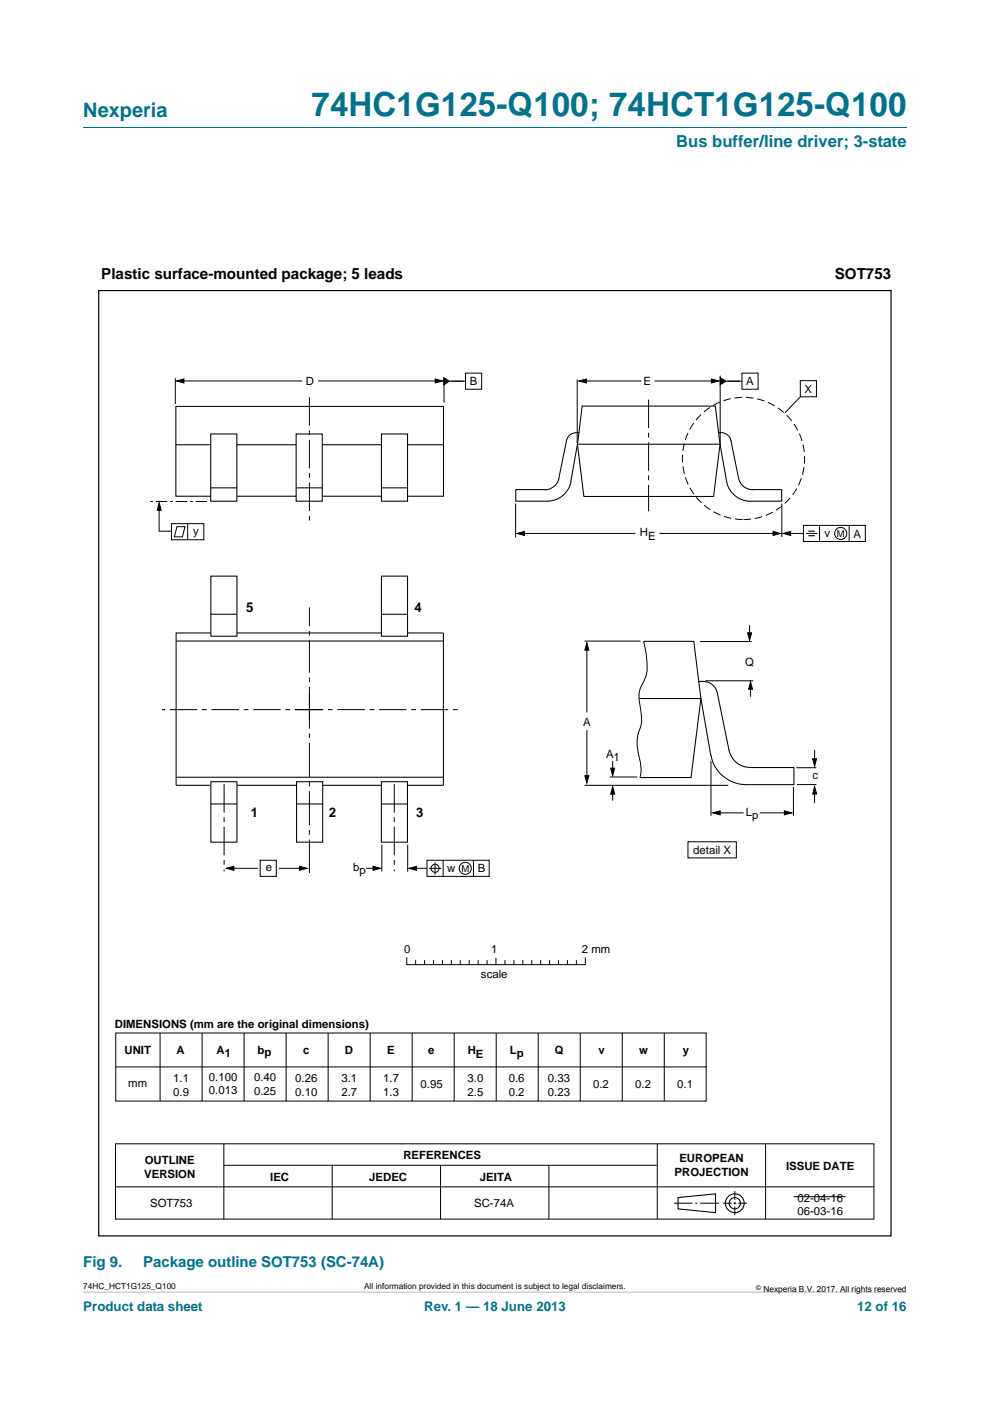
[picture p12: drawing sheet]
<svg xmlns="http://www.w3.org/2000/svg" width="210mm" height="297mm" viewBox="0 0 210 297" stroke-linecap="round" stroke-linejoin="round" font-family="sans-serif">
<path d="M17.7 273.9l174.6 .1z" fill="#00718a"/>
<path d="M17.7 27h174.6" fill="none" stroke="#00718a" stroke-width=".21"/>
<g fill="none" stroke="#000" stroke-width=".21">
<path d="M98.7 79.1h3.5v3.4h-3.5zM152.8 79.6v14.5M157.4 79.1h3.4v3.4h-3.4zM37.2 80.2v5.5M38.4 80.8h25.7M67.5 80.8h25.5M94.2 80.3v5.1M94.7 80.8h4M122.4 80.4v13.5M123.5 80.8h12.5M138.8 80.8h12.9M153.3 80.8h4"/>
<path d="M169.7 80.7h3.5v3.4h-3.5zM169.7 84.1l-3.2 3.4M33.7 107.1v5.5h2.7M36.4 111h6.8v3.4h-6.8zM37.5 111.7h1.7l-.5 2.1h-1.7zM39.8 111v3.4M109.4 106.8v7.2M110.5 113.1h24.3M139.9 113.1h24.7M165.8 106.8v7M167 113.1h3.4M170.4 111.4h13.1v3.4h-13.1z"/>
<path d="M171 113.1h2.3M173.8 111.4v3.4M180.1 111.4v3.4M124 135.9h11.9M124.5 137.5v13.6M136.5 136a17.6 17.6 0 0 1 .5 7.3l-.8 1.8a5.3 5.3 0 0 0-.5 3.9l.2 1.5a7.4 7.4 0 0 1-.5 5.1 11 11 0 0 0 .4 5.9 6.6 6.6 0 0 1 0 3.3M148.4 136h11M159 132.5v2.5M124.5 154.8v10.3M149.6 144.3h10.2M159.2 145.3v2.4M172.8 159v3"/>
<path d="M81 179.1v5.7M86.5 179.1v5.7M124 166.5h30.5M129.4 164.7h5.8M129.9 161.4v2.6M129.9 167.8v2M145.9 178.5h10.3v3.4h-10.3zM150.8 161.4v11.6M152.1 172.3h5.6M161.2 172.3h5.7M168.3 166.9v6M172.8 167.7v2.6"/>
<path d="M173.1 162.8h-4.2M173.2 166.3h-4.2M48.9 184.1h5.8M55.2 182.4h3.4v3.4h-3.4zM59.1 184.1h5.2M77.7 184.1h2.2M87.6 184.1h3M90.6 182.4h13.2v3.4h-13.2zM91 184.1h2.6M92.3 182.8v2.6M94 182.4v3.4M100.4 182.4v3.4"/>
<path d="M86.3 203.1v1.4h37.8v-1.4M88.2 203.7v.8M90 203.7v.8M91.9 203.7v.8M93.8 203.7v.8M95.7 203.7v.8M97.6 203.7v.8M99.5 203.7v.8M101.4 203.7v.8M103.3 203.7v.8M105.2 203.2v1.3M107.1 203.7v.8"/>
<path d="M109 203.7v.8M110.9 203.7v.8M112.8 203.7v.8M114.7 203.7v.8M116.6 203.7v.8M118.5 203.7v.8M120.4 203.7v.8M122.3 203.7v.8M24.5 251.6h160.9M24.5 242.5h160.9v16h-160.9zM47.5 242.5v16M47.5 247.1h91.8"/>
<path d="M70.5 247.1v11.4M93.4 247.1v11.4M116.4 247.1v11.4M139.4 242.5v16M143 255.1h3.9M147.5 255.1h.4M148.5 255.1h4M153.3 255.1h1.9M155.6 255.1h.5M155.9 252.5v1.9M155.9 254.8v.6M155.9 255.8v1.8"/>
<path d="M156.6 255.1h1.8M162.4 242.5v16"/>
<circle cx="178.3" cy="113.1" r="1.28"/>
<circle cx="92.3" cy="184.1" r=".86"/>
<circle cx="98.7" cy="184.1" r="1.28"/>
</g>
<g fill="none" stroke="#000" stroke-width=".23">
<path d="M143.8 253.9l8-.8v4l-8-.8z"/>
<circle cx="155.9" cy="255.1" r="1.99"/>
<circle cx="155.9" cy="255.1" r="1.2"/>
</g>
<g fill="#000" stroke="#000" stroke-width=".21">
<path d="M37.4 80.8l1.6-.5v.9zM92.3 80.3l1.6 .5-1.6 .4zM94.1 80.1l1.2 .7-1.2 .8zM122.8 80.8l1.6-.4v.8zM150.9 80.4l1.6 .4-1.6 .4zM152.8 80.1l1.1 .7-1.1 .8zM33.8 106.6l.4 1.6h-.9zM109.6 113.1l1.6-.4v.8zM164 112.7l1.6 .4-1.6 .4zM166.1 113.1l1.6-.4v.8zM124.5 136.3l.4 1.5h-.9zM158.6 134.2h.8l-.4 1.6z"/>
<path d="M159.2 144.5l.4 1.6h-.8zM124 164.5h.9l-.4 1.5zM129.9 166.8l.5 1.6h-.9zM129.5 162.9h.9l-.5 1.5zM151.2 172.3l1.5-.4v.9zM166.4 171.9l1.6 .4-1.6 .5zM172.8 166.8l.4 1.5-.8 .1zM172.3 160.9h.9l-.4 1.5zM48 184.1l1.6-.4v.8zM63.5 183.7l1.6 .4-1.6 .4zM79.1 183.7l1.6 .4-1.6 .4zM86.8 184.1l1.5-.4v.8z"/>
</g>
<path d="M62.7 150.5h34.9M68.4 150.5h-34.1" fill="none" stroke="#000" stroke-width=".21" stroke-dasharray="5.8 1 1 1" stroke-linecap="butt"/>
<path d="M65.6 152.5v-23.7" fill="none" stroke="#000" stroke-width=".21" stroke-dasharray="6.8 1 1 1" stroke-linecap="butt"/>
<path d="M65.6 147.2v37.9" fill="none" stroke="#000" stroke-width=".21" stroke-dasharray="7.2 1 1 1" stroke-linecap="butt"/>
<path d="M171.4 112.6h1.4M171.4 113.6h1.4" fill="none" stroke="#000" stroke-width=".24"/>
<path d="M43.9 106.3h-12" fill="none" stroke="#000" stroke-width=".21" stroke-dasharray="2.4 .6 .6 .6" stroke-linecap="butt"/>
<path d="M20.9 61.6h168.1v200.4h-168.1z" fill="none" stroke="#000" stroke-width=".25"/>
<g fill="none" stroke="#000" stroke-width=".22">
<path d="M37.3 86.2h56.8v19h-56.8zM37.3 94.3h56.8M37.4 135.9h56.6M44.7 134.2h-7.3v32.3h7.1M44.7 122.1h5.6v12.8h-5.6zM44.7 130.2h5.6M50.2 134.2h30.7M80.9 122.1h5.5v12.8h-5.5zM80.9 130.2h5.5M86.4 134.2h7.6v32.3h-7.6M37.4 164.8h56.6M44.7 165.7h5.6v12.9h-5.6z"/>
<path d="M44.7 170.5h5.6M50.3 166.5h12.6M62.9 165.7h5.5v12.9h-5.5zM62.9 170.5h5.5M68.5 166.5h12.4M80.9 165.7h5.5v12.9h-5.5zM80.9 170.5h5.5"/>
</g>
<circle cx="157.7" cy="97.2" r="13" fill="none" stroke="#000" stroke-width=".21" stroke-dasharray="1.6 .8" stroke-linecap="butt"/>
<path d="M137.6 84.7v23.7M47.5 166.2v18.5M83.6 166.2v18.5" fill="none" stroke="#000" stroke-width=".21" stroke-dasharray="6 1 1 1" stroke-linecap="butt"/>
<path d="M80.9 92h5.5v14.3h-5.5z" fill="#fff" stroke="#000" stroke-width=".22"/>
<path d="M81 103.4h5.5" fill="none" stroke="#000" stroke-width=".22"/>
<g fill="#fff" stroke="#000" stroke-width=".22">
<path d="M62.8 92h5.6v14.3h-5.6z"/>
<path d="M44.7 92h5.5v14.3h-5.5z"/>
</g>
<path d="M65.6 84.2v26.9" fill="none" stroke="#000" stroke-width=".21" stroke-dasharray="6 1 1 1" stroke-linecap="butt"/>
<g fill="none" stroke="#000" stroke-width=".21">
<path d="M24.6 219h125.2v14.5h-125.2zM34 219v14.4M42.9 219v14.4M51.8 219v14.4M60.7 219v14.4M69.6 219v14.4M78.5 219v14.4M87.4 219v14.4M96.3 219v14.4M105.2 219v14.4M114.2 219v14.4M123.1 219v14.4"/>
<path d="M132 219v14.4M140.9 219v14.4M24.6 226.2h125.3M168.3 253.7h11.1"/>
</g>
<g fill="none" stroke="#000" stroke-width=".22">
<path d="M122.8 91.7l-.3 2.5h30.2M122.8 91.7a2.22 2.22 0 0 0-2.6 1.7l-1.7 8a2.94 2.94 0 0 1-2.9 2.5M122.8 91.7l.7-5.6h28.2l1 8.1M152.4 91.7h.6M152.7 94.2l1.4 7.9a5.1 5.1 0 0 0 5 4.2h6.7v-2.5h-6.2M152.7 94.2l-1.3 11.1h-27.6l-1.3-11.1-1.4 7.9M153.1 91.7a2.08 2.08 0 0 1 1.9 1.7l1.7 8a3 3 0 0 0 2.9 2.5M44.7 103.4h5.5M62.9 103.4h5.5M121.1 102.1a5.1 5.1 0 0 1-4.9 4.2h-6.8v-2.5h6.2M136.6 136h10.6l1.5 12.1-2.1 16.8h-10.8M135.7 148.1h13l2.1 12"/>
<path d="M148.2 144.5a3.3 3.3 0 0 1 4 2.5l2.4 12.1a4.5 4.5 0 0 0 4.5 3.6M150.8 160.1a7.6 7.6 0 0 0 7.5 6.3M159.1 162.7h9.3v3.7h-10.2"/>
</g>
<text font-size="7" fill="#00718a" x="66.1" y="24.6">74HC1G125-Q100; 74HCT1G125-Q100</text>
<text font-size="4.2" fill="#00718a" x="17.7" y="24.9">Nexperia</text>
<text font-size="3.5" fill="#00718a" x="143.4" y="31.1">Bus buffer/line driver; 3-state</text>
<g font-size="3.2">
<text x="21.5" y="59.3">Plastic surface-mounted package; 5 leads</text>
<text x="177.1" y="59.3">SOT753</text>
</g>
<g font-size="3.2" fill="#00718a">
<text x="17.7" y="268.6">Fig 9.</text>
<text x="30.4" y="268.6">Package outline SOT753 (SC-74A)</text>
</g>
<g font-size="2.8">
<text x="52.2" y="129.7">5</text>
<text x="87.9" y="129.7">4</text>
<text x="53.2" y="173.2">1</text>
<text x="69.8" y="173.2">2</text>
<text x="88.3" y="173.2">3</text>
</g>
<g font-size="2.8" fill="#00718a">
<text x="17.7" y="277.9">Product data sheet</text>
<text x="90" y="277.9">Rev. 1 — 18 June 2013</text>
<text x="181.8" y="277.9">12 of 16</text>
</g>
<g font-size="2.4">
<text x="64.8" y="81.6">D</text>
<text x="99.7" y="81.7">B</text>
<text x="136.5" y="81.7">E</text>
<text x="158.3" y="81.7">A</text>
<text x="170.6" y="83.3">X</text>
<text x="41" y="113.3">y</text>
<text x="135.7" y="113.7">H</text>
<text x="174.9" y="113.8">v</text>
<text x="181" y="114">A</text>
<text x="137.5" y="114.5">E</text>
<text x="158" y="141.2">Q</text>
<text x="123.7" y="153.9">A</text>
<text x="128.5" y="160.8">A</text>
<text x="130.1" y="161.4">1</text>
<text x="172.3" y="165.2">c</text>
<text x="158.2" y="173">L</text>
<text x="159.5" y="173.7">p</text>
<text x="56.4" y="184.8">e</text>
<text x="74.9" y="184.7">b</text>
<text x="76.3" y="185.3">p</text>
<text x="94.9" y="184.8">w</text>
<text x="101.3" y="184.8">B</text>
<text x="147" y="181.1">detail X</text>
<text x="85.7" y="202">0</text>
<text x="104.2" y="202">1</text>
<text x="123.4" y="202">2 mm</text>
<text x="102" y="207.3">scale</text>
<text x="24.3" y="217.9">DIMENSIONS (mm are the original dimensions)</text>
<text x="26.4" y="223.5">UNIT</text>
<text x="37.4" y="223.5">A</text>
<text x="45.9" y="223.5">A1</text>
<text x="54.6" y="223.5">bp</text>
<text x="64.3" y="223.5">c</text>
<text x="73.1" y="223.5">D</text>
<text x="82.1" y="223.5">E</text>
<text x="90.8" y="223.5">e</text>
<text x="99.2" y="223.5">H</text>
<text x="100.9" y="224.3">E</text>
<text x="108.1" y="223.5">Lp</text>
<text x="117.7" y="223.5">Q</text>
<text x="126.9" y="223.5">v</text>
<text x="135.6" y="223.5">w</text>
<text x="144.8" y="223.5">y</text>
<text x="27.2" y="230.5">mm</text>
<text x="36.7" y="229.4">1.1</text>
<text x="36.7" y="232.3">0.9</text>
<text x="44.3" y="229.1">0.100</text>
<text x="44.3" y="232">0.013</text>
<text x="53.9" y="229.2">0.40</text>
<text x="53.9" y="232.2">0.25</text>
<text x="62.6" y="229.3">0.26</text>
<text x="62.6" y="232.3">0.10</text>
<text x="72.4" y="229.3">3.1</text>
<text x="72.4" y="232.3">2.7</text>
<text x="81.3" y="229.3">1.7</text>
<text x="81.3" y="232.3">1.3</text>
<text x="89.2" y="230.7">0.95</text>
<text x="99.2" y="229.3">3.0</text>
<text x="99.2" y="232.3">2.5</text>
<text x="107.9" y="229.3">0.6</text>
<text x="107.9" y="232.3">0.2</text>
<text x="116.2" y="229.3">0.33</text>
<text x="116.2" y="232.3">0.23</text>
<text x="125.8" y="230.7">0.2</text>
<text x="134.7" y="230.7">0.2</text>
<text x="143.6" y="230.7">0.1</text>
<text x="85.6" y="245.8">REFERENCES</text>
<text x="30.6" y="249.7">VERSION</text>
<text x="30.7" y="246.7">OUTLINE</text>
<text x="57.3" y="250.3">IEC</text>
<text x="78.3" y="250.3">JEDEC</text>
<text x="101.8" y="250.3">JEITA</text>
<text x="143.1" y="249.4">PROJECTION</text>
<text x="144.1" y="246.5">EUROPEAN</text>
<text x="166.7" y="248">ISSUE DATE</text>
<text x="31.8" y="255.9">SOT753</text>
<text x="100.6" y="255.9">SC-74A</text>
<text x="169.1" y="254.8">02-04-16</text>
<text x="169.1" y="257.7">06-03-16</text>
</g>
<g font-size="2">
<text x="177.5" y="113.8">M</text>
<text x="97.9" y="184.8">M</text>
</g>
<g font-size="1.8">
<text x="17.7" y="273.3">74HC_HCT1G125_Q100</text>
<text x="77.2" y="273.3">All information provided in this document is subject to legal disclaimers.</text>
<text x="161.9" y="273.9">Nexperia B.V. 2017. All rights reserved</text>
</g>
<text font-size="1.4" x="160.4" y="273.4">©</text>
</svg>
